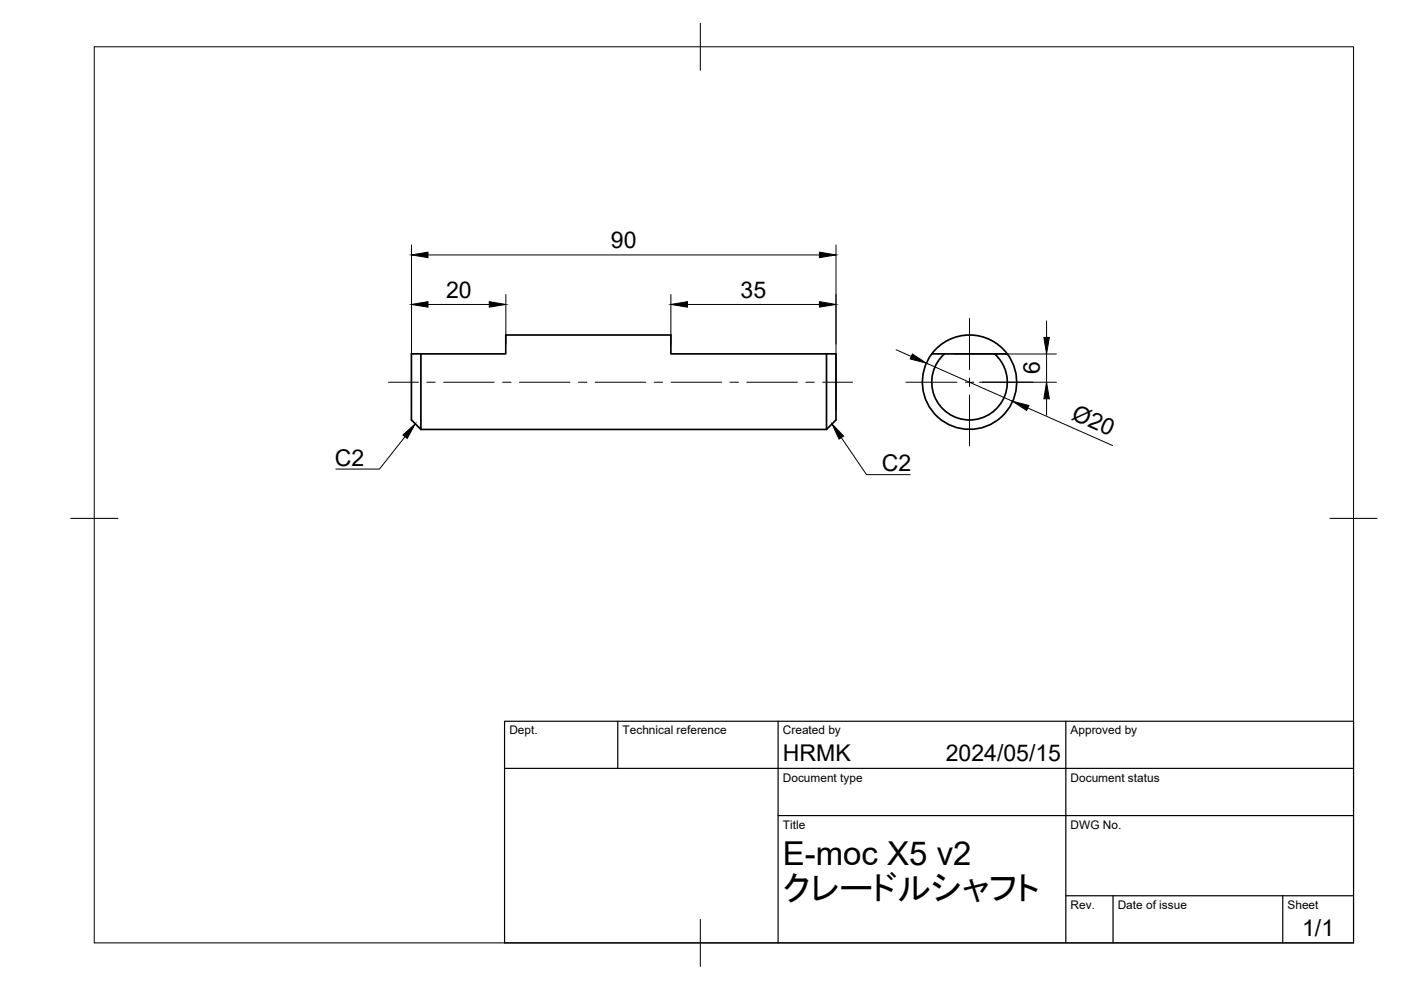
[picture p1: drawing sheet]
<svg xmlns="http://www.w3.org/2000/svg" width="297mm" height="210mm" viewBox="0 0 297 210" stroke-linecap="round" stroke-linejoin="round" font-family="sans-serif">
<!-- layer: Visible -->
<path d="M87.2 75h20v-4h35v4h35v14l-2 2.1h-86l-2-2.1zM89.2 75v16.1M175.2 75v16.1M197.5 75h16.1M210.9 75a8 8 0 0 1 .4 11.6 8 8 0 0 1-11.5 0 8 8 0 0 1 .5-11.6M213.6 75a10 10 0 0 0-16 0M213.6 75a10 10 0 0 1-1.3 13.4 10 10 0 0 1-13.5 0 10 10 0 0 1-1.2-13.4" fill="none" stroke="#000" stroke-width=".36"/>
<!-- layer: BORDER -->
<path d="M20 9.9h267v190h-267zM148.5 4.9v10M15 109.9h10M282 109.9h10M148.5 194.9v10" fill="none" stroke="#000" stroke-width=".21"/>
<!-- layer: TITLEBLOCK -->
<path d="M107 152.9h180v47h-180zM131 152.9v10M165 152.9v47M226 152.9v47M107 162.9h180M165 172.9h122M226 189.9h61M236 189.9v10M272 189.9v10" fill="none" stroke="#000" stroke-width=".25"/>
<!-- layer: FD_Dimensions -->
<g fill="none" stroke="#000" stroke-width=".21">
<path d="M87.2 51.9v35M90.7 54.1h83M177.2 51.9v35M90.7 64.6h13M107.3 62.4v10.6M142.2 62.4v10.6M145.8 64.6h27.9M190 74.2l3.2 1.4M196.4 77l18.3 8.1M202.4 75h21.6M221.9 68v3.5M221.9 75v6"/>
<path d="M207.7 81h16.3M217.9 86.5l18 8M221.9 84.6v3.4"/>
</g>
<path d="M87.2 54.1l3.5-.6v1.1zM173.7 53.5l3.5 .6-3.5 .5zM87.2 64.6l3.5-.6v1.1zM103.7 64l3.6 .6-3.6 .5zM142.2 64.6l3.6-.6v1.1zM173.7 64l3.5 .6-3.5 .5zM193.4 75l3 2-3.4-.9zM221.3 71.5h1.2l-.6 3.5zM214.7 85.1l3.4 .9-.4 1zM221.9 81l.6 3.6h-1.2z" fill="#000" stroke="#000" stroke-width=".21"/>
<!-- layer: Smart Centers -->
<g fill="none" stroke="#000" stroke-width=".21">
<path d="M205.5 67.5v10.9M82.4 81h6.3M90.5 81h1.8M94.1 81h10.7M106.6 81h1.8M110.1 81h10.7M122.6 81h1.8M126.2 81h10.7M138.7 81h1.8M142.3 81h10.7M154.8 81h1.8M158.3 81h10.8"/>
<path d="M170.9 81h1.7M174.4 81h6.4M192.1 81h10.8M204.7 81h1.8M205.5 80.2v1.7M205.5 83.7v10.8M208.2 81h10.9"/>
</g>
<!-- layer: Leaders -->
<path d="M85.4 92.2l2.7-2.4-1.8 3.2zM176.4 89.9l2.5 2.5-1 .7z" fill="#000" stroke="#000" stroke-width=".21"/>
<path d="M85.9 92.6l-5.4 6.9h-9.3M178.4 92.8l5.3 7.8h9.3" fill="none" stroke="#000" stroke-width=".21"/>
<text font-size="7.3" x="166" y="190.9">クレードルシャフト</text>
<text font-size="7" x="166" y="183.4">E-moc X5 v2</text>
<g font-size="4.9">
<text x="129.5" y="52.6">90</text>
<text x="94.6" y="63.1">20</text>
<text x="157" y="63.1">35</text>
<text x="220.4" y="79.4" transform="rotate(-90 220.4 79.4)">6</text>
<text x="227" y="88.8" transform="rotate(24 227 88.8)">Ø20</text>
<text x="71" y="98.7">C2</text>
<text x="187" y="99.9">C2</text>
<text x="166" y="161.4">HRMK</text>
<text x="200.5" y="161.4">2024/05/15</text>
<text x="276.1" y="198.6">1/1</text>
</g>
<g font-size="2.5">
<text x="108" y="155.7">Dept.</text>
<text x="132" y="155.7">Technical reference</text>
<text x="166" y="155.7">Created by</text>
<text x="227" y="155.7">Approved by</text>
<text x="166" y="165.7">Document type</text>
<text x="227" y="165.7">Document status</text>
<text x="166" y="175.7">Title</text>
<text x="227" y="175.7">DWG No.</text>
<text x="227" y="192.7">Rev.</text>
<text x="237" y="192.7">Date of issue</text>
<text x="273" y="192.7">Sheet</text>
</g>
</svg>
